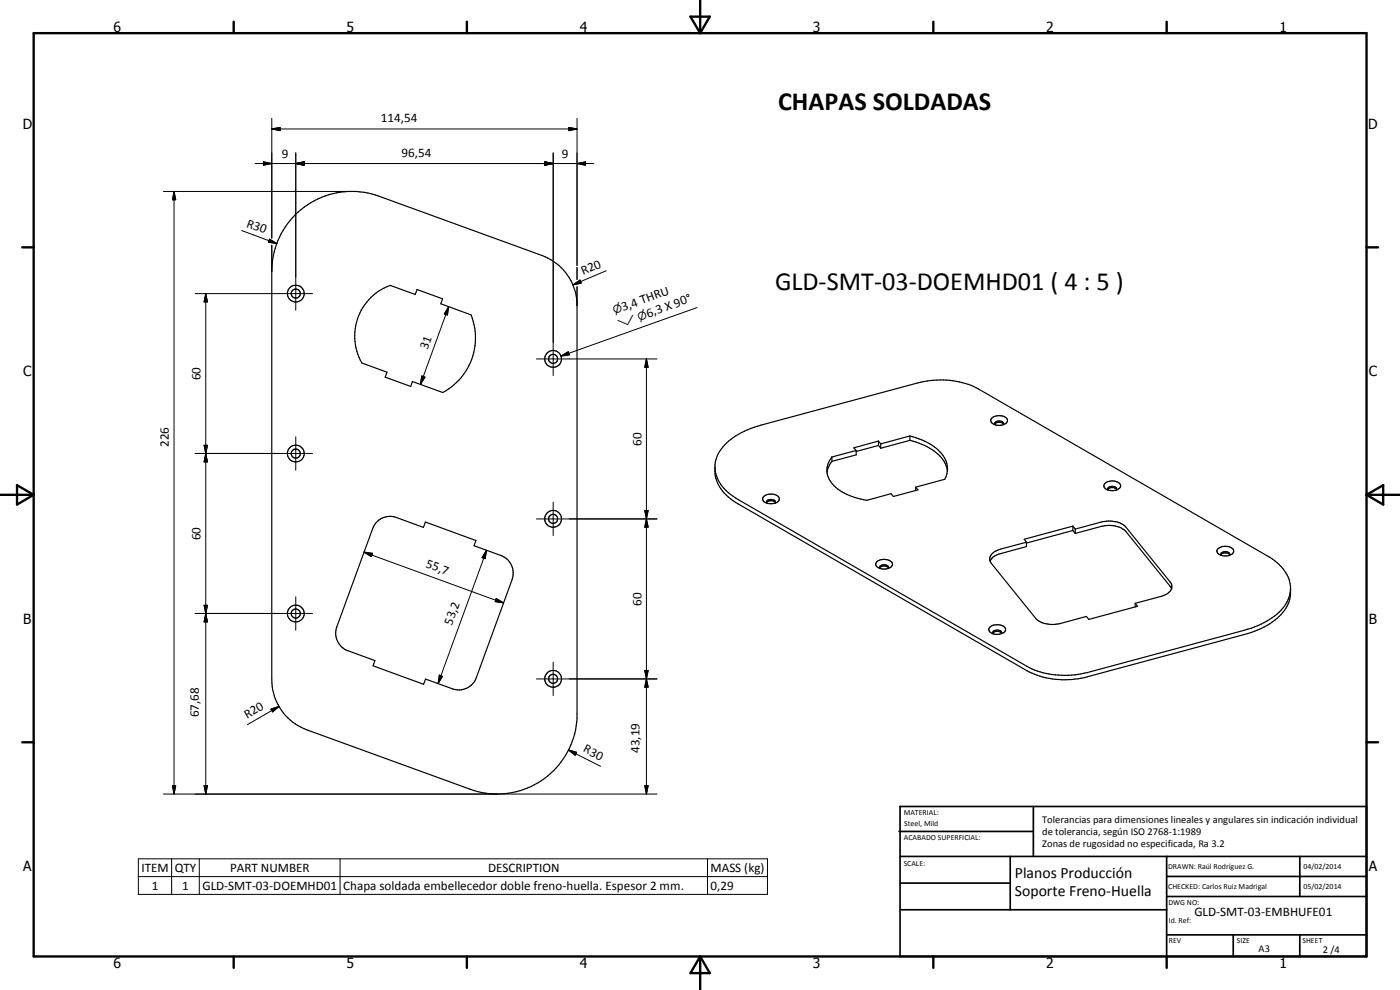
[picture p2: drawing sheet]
<svg xmlns="http://www.w3.org/2000/svg" width="420mm" height="297mm" viewBox="0 0 420 297" stroke-linecap="round" stroke-linejoin="round" font-family="sans-serif">
<g fill="none" stroke="#000" stroke-width=".35">
<path d="M88.6 64.4a24 24 0 0 1 25.2-5.5l48.9 17.8a16.1 16.1 0 0 1 10.5 14v124.7a24 24 0 0 1-32.2 21.4l-48.9-17.8a16 16 0 0 1-10.5-15v-122.6a23.8 23.8 0 0 1 7-17zM111.4 89.2l2.2-1.8 3.5-1.8 7.5 2.7 .6-1.4 7.6 2.8-.5 1.4 9.1 3.4a18.6 18.6 0 0 1-8.5 23.3l-9.1-3.3-.5 1.5-7.7-2.8 .6-1.5-7.6-2.8a16.3 16.3 0 0 1 2.8-19.7zM217.5 133.5a23.5 23.5 0 0 1 10.9-5.9l47.2-12.7a25.2 25.2 0 0 1 18.1 1.8l87.4 50.5a12.1 12.1 0 0 1 6.2 8.7 11.5 11.5 0 0 1-6.3 11.3 30 30 0 0 1-7.5 3.2l-47.2 12.7a25.6 25.6 0 0 1-18.1-1.8l-87.4-50.6a12.2 12.2 0 0 1-6.2-8.6 10 10 0 0 1 .7-5.4l.7-1.3zM249.7 137.1a6.2 6.2 0 0 0 1.2 9.2 19 19 0 0 0 9.3 3.8l7.2-2 .7 .9 7.4-2-.7-.8M249.7 137.1v1.3M249.7 138.4l-1.3 2.2-.2 1.1M257 135.2v1.3l-7.3 1.9M257 135.2l-7.3 1.9M263.6 132.3l-7.4 2.1 .8 .8M263.6 133.6l-6.6 1.9M263.6 132.3v1.3M263.6 132.3l.7 .9"/>
<path d="M263.6 133.6l.7 .9M264.3 133.2v1.3M273.1 132.1a15.7 15.7 0 0 1 10.5 6.9l.7 2.4M273.1 132.1l-8.8 2.4M273.1 130.8a16.2 16.2 0 0 1 10.6 7 6.5 6.5 0 0 1-.2 6l-8.7 2.4M273.1 130.8v1.3M273.1 130.8l-8.8 2.4M297.5 125.6a3.4 3.4 0 0 1 4.8 .2 1.66 1.66 0 0 1-2 1.8 2.26 2.26 0 0 1-3-1.6zM298.5 127.3a1.41 1.41 0 0 1 2.4-.6l.3 .6M298.5 127.3l.1 .1M298.5 127.3a1.78 1.78 0 0 1 2.7 0M301.2 127.3l-.1 .1"/>
<path d="M112.9 156.8a5.6 5.6 0 0 1 6.1-1.5l8.1 2.9 .6-1.6 15.1 5.6-.5 1.5 8 3a5.7 5.7 0 0 1 3.4 7.2l-10.8 29.4a5.6 5.6 0 0 1-7.1 3.4l-8.1-2.9-.6 1.5-15.1-5.5 .5-1.6-8.1-3a5.6 5.6 0 0 1-3.3-7.1l10.7-29.5zM214.6 140.8a12.5 12.5 0 0 0 7 9.1l86.6 50a25.8 25.8 0 0 0 18.1 1.9l47.2-12.7a21.3 21.3 0 0 0 12.4-7.9l.9-2 .5-2M229.1 149.1a3.1 3.1 0 0 1 4.8 .4v.4a3.2 3.2 0 0 1-5 .1zM230.1 150.8a1.49 1.49 0 0 1 2.4-.6l.2 .4-.1 .4M230.1 150.8l.1 .2M230.1 150.8l.9-.6 1.1 .1 .6 .5M274.8 146.2v1M322 157.9l-14.6 3.9 .6 .9M322 159.2l-14 3.7M322 157.9v1.3M322 157.9l.7 .8M322 159.2l.7 .9"/>
<path d="M322.7 158.7l7.8-2.1a8.2 8.2 0 0 1 7.4 1.6l13.3 16.4a2.28 2.28 0 0 1-.9 3.6l-1.8 .7-7.8 2.1M322.7 158.7v1.4M331.7 145a3.2 3.2 0 0 1 4.6 .6 1.58 1.58 0 0 1-1.7 1.6 2.67 2.67 0 0 1-3.3-1.4zM332.5 146.9l.9-.6 1.1 .1 .6 .5M332.6 147l-.2-.1a1.59 1.59 0 0 1 2.5-.7l.2 .8M263 168.7a3.3 3.3 0 0 1 4.8 .4 2.4 2.4 0 0 1-3.2 1.6 1.67 1.67 0 0 1-1.7-1.7zM264 170.4a1.71 1.71 0 0 1 2.6 0M264.1 170.6a1.01 1.01 0 0 1 1.4-1.1l.9 .3 .3 .4-.1 .4M308 162.7v1.3l-7.7 2.1a4.2 4.2 0 0 0-3.2 2.3M308 162.7l-7.7 2.1a3.3 3.3 0 0 0-3.2 3.4l.4 .9 13.3 16.4a8.2 8.2 0 0 0 7.5 1.6l7.7-2.1 .8 .8 14.6-3.9-.7-.9M322.7 160.1l7.8-2.2a7.9 7.9 0 0 1 7.4 1.6l13.7 17.2M365.4 164.8a3.3 3.3 0 0 1 4.8 .3 2.2 2.2 0 0 1-2.8 1.7 1.78 1.78 0 0 1-2.1-1.8z"/>
<path d="M366.4 166.5a1.27 1.27 0 0 1 2-.9l.6 .4 .1 .5M366.4 166.5l.1 .1M366.4 166.5a1.71 1.71 0 0 1 2.4-.3l.3 .3M369.1 166.5l-.1 .1M297.1 188.1a3.2 3.2 0 0 1 4.7 .6 1.84 1.84 0 0 1-2.1 1.6 2.34 2.34 0 0 1-3-1.5zM297.9 190a1.03 1.03 0 0 1 1.5-.9l1 .3 .2 .6M297.9 190l.1 .2M297.9 190a1.78 1.78 0 0 1 2.7 0M300.6 190l-.1 .2M340.7 181v1.1"/>
<circle cx="88.8" cy="88.1" r="1.36"/>
<circle cx="88.8" cy="88.1" r="2.53"/>
<circle cx="166" cy="107.7" r="2.52"/>
<circle cx="166" cy="107.7" r="1.36"/>
<circle cx="88.8" cy="136.1" r="2.53"/>
<circle cx="88.8" cy="136.1" r="1.36"/>
<circle cx="166" cy="155.7" r="2.53"/>
<circle cx="166" cy="155.7" r="1.34"/>
<circle cx="88.8" cy="184.1" r="2.51"/>
<circle cx="88.8" cy="184.1" r="1.36"/>
<circle cx="166" cy="203.7" r="2.51"/>
<circle cx="166" cy="203.7" r="1.37"/>
</g>
<g fill="none" stroke="#000" stroke-width=".71">
<path d="M10.1 9.9h400v277.1h-400zM70.1 6.5v3.4M140.1 6.5v3.4M207.2 5h5.8l-2.9 4.9zM210.1 0v9.9M280.1 6.5v3.4M350.1 6.5v3.4M6.7 74.2h3.4M410.1 74.2h3.5M.1 148.5h10M5.1 145.6l5 2.9-5 2.9zM410.1 148.5h10"/>
<path d="M410.1 148.5l5-2.9v5.8zM6.7 222.7h3.4M410.1 222.7h3.5M70.1 287v3.4M140.1 287v3.4M210.1 287v10M210.1 287l2.9 5h-5.8zM280.1 287v3.4M350.1 287v3.4"/>
</g>
<g fill="none" stroke="#000" stroke-width=".51">
<path d="M269.8 249.5h40.3M270.1 242h140v45h-140zM270.1 257h140M303.2 257v16M310.1 242v15M350.1 257v30M390.1 257v12M270.1 265h33.1M270.1 273h80M350.1 269h60M350.1 263h60M350.1 280.5h60"/>
<path d="M370.1 280.5v6.5M390.1 280.5v6.5"/>
</g>
<g fill="none" stroke="#000" stroke-width=".3">
<path d="M81.6 38.7l2.5-.5v1zM81.6 38.7h91.6M81.6 35.5v36M170.7 38.2l2.5 .5-2.5 .5zM173.2 35.5v44.2M49.1 57.4h56.5M52.2 57.4l.5 2.5h-.9zM52.2 57.4v180.9M76.6 49.1h101.6M79.1 48.6l2.5 .5-2.5 .5zM88.8 49.1l2.5-.5v1zM88.8 45.9v47.2"/>
<path d="M163.5 48.6l2.5 .5-2.5 .5zM166 45.9v66.8M173.2 49.1l2.5-.5v1zM72.5 69.2l10.6 3.9M80.9 71.8l2.2 1.3-2.6-.4zM81.6 73.6v7.8M58.6 88.1h35.2M61.8 88.1l.5 2.5h-1.1zM61.8 88.1v150.2M134.7 92l-.4 2.5-1-.3zM134.7 92l-8.5 23.3M171.9 85.5l2.2-1.5 .3 1z"/>
<path d="M173.2 80.2v3.7M173.2 86v5.7M181.9 81.2l-10 4.3M209.2 92.3l-40.9 14.5M126.6 112.8l.9 .4-1.3 2.1zM161 107.7h36.2M168.3 106.8l2.2-1.3 .4 1zM194 107.7l.5 2.5h-1zM194 107.7v130.6M58.6 136.1h35.2M61.2 133.6h1.1l-.5 2.5zM61.8 136.1l.5 2.5h-1.1z"/>
<path d="M88.8 131.1v10M161 155.7h36.2M166 150.7v10M193.5 153.2h1l-.5 2.5zM194 155.7l.5 2.5h-1zM88.8 179.1v10M109.3 165.7l2.5 .3-.4 1zM109.3 165.7l41.8 15.2M146 165.1l-.4 2.5-.9-.3zM146 165.1l-14.5 40M148.9 179.6l2.2 1.3-2.5-.4zM58.6 184.1h35.2"/>
<path d="M61.2 181.6h1.1l-.5 2.5zM61.8 184.1l.5 2.5h-1.1zM166 198.7v10M81.3 212.8l2.4-.8-1.9 1.6zM83.7 212l-9.5 5.4M131.9 202.6l.9 .3-1.3 2.2zM161 203.7h36.2M193.5 201.2h1l-.5 2.5zM194 203.7l.5 2.5h-1zM49.1 238.3h148.1M51.8 235.7h.9l-.5 2.6zM61.2 235.7h1.1l-.5 2.6z"/>
<path d="M170.6 225l2.4 .7-.4 .9zM170.6 225l9.6 4.9M193.5 235.7h1l-.5 2.6zM41.5 257.7h188.8v10.7h-188.8zM51.5 257.7v10.7M59.8 257.7v10.7M102.1 257.7v10.7M212.3 257.7v10.7M41.5 263h188.8"/>
</g>
<g fill="#000">
<path d="M81.6 38.7l2.5-.5v1zM170.7 38.2l2.5 .5-2.5 .5zM52.2 57.4l.5 2.5h-.9zM79.1 48.6l2.5 .5-2.5 .5zM88.8 49.1l2.5-.5v1zM163.5 48.6l2.5 .5-2.5 .5zM173.2 49.1l2.5-.5v1zM80.9 71.8l2.2 1.3-2.6-.4zM61.8 88.1l.5 2.5h-1.1zM134.7 92l-.4 2.5-1-.3zM171.9 85.5l2.2-1.5 .3 1zM126.6 112.8l.9 .4-1.3 2.1z"/>
<path d="M168.3 106.8l2.2-1.3 .4 1zM194 107.7l.5 2.5h-1zM61.2 133.6h1.1l-.5 2.5zM61.8 136.1l.5 2.5h-1.1zM193.5 153.2h1l-.5 2.5zM194 155.7l.5 2.5h-1zM109.3 165.7l2.5 .3-.4 1zM146 165.1l-.4 2.5-.9-.3zM61.2 181.6h1.1l-.5 2.5zM61.8 184.1l.5 2.5h-1.1zM148.9 179.6l2.2 1.3-2.5-.4zM81.3 212.8l2.4-.8-1.9 1.6z"/>
<path d="M131.9 202.6l.9 .3-1.3 2.2zM193.5 201.2h1l-.5 2.5zM194 203.7l.5 2.5h-1zM51.8 235.7h.9l-.5 2.6zM61.2 235.7h1.1l-.5 2.6zM170.6 225l2.4 .7-.4 .9zM193.5 235.7h1l-.5 2.6z"/>
</g>
<g font-size="7.9">
<text x="233.5" y="33">CHAPAS SOLDADAS</text>
<text x="232.6" y="87">GLD-SMT-03-DOEMHD01 ( 4 : 5 )</text>
</g>
<g font-size="4.7">
<text x="304.6" y="263.5">Planos Producción</text>
<text x="304.6" y="268.9">Soporte Freno-Huella</text>
</g>
<g font-size="4.2">
<text x="34" y="9.6">6</text>
<text x="104" y="9.6">5</text>
<text x="174" y="9.6">4</text>
<text x="244" y="9.6">3</text>
<text x="314" y="9.6">2</text>
<text x="384" y="9.6">1</text>
<text x="6.8" y="38.7">D</text>
<text x="410.6" y="38.7">D</text>
<text x="7" y="112.9">C</text>
<text x="410.8" y="112.9">C</text>
<text x="7" y="187.1">B</text>
<text x="410.8" y="187.1">B</text>
<text x="7" y="261.4">A</text>
<text x="410.8" y="261.4">A</text>
<text x="34" y="290.4">6</text>
<text x="104" y="290.4">5</text>
<text x="174" y="290.4">4</text>
<text x="244" y="290.4">3</text>
<text x="314" y="290.4">2</text>
<text x="384" y="290.4">1</text>
</g>
<g font-size="3.9">
<text x="114.3" y="36.7">114,54</text>
<text x="84.6" y="47.5">9</text>
<text x="120.5" y="47">96,54</text>
<text x="168.6" y="47.5">9</text>
<text x="73.8" y="68" transform="rotate(20 73.8 68)">R30</text>
<text x="175" y="82.5" transform="rotate(-23 175 82.5)">R20</text>
<text x="187.1" y="93.3" transform="rotate(-20 187.1 93.3)">3,4 THRU</text>
<text x="194.5" y="95.3" transform="rotate(-20 194.5 95.3)">6,3 X 90°</text>
<text x="128.3" y="105.1" transform="rotate(-70 128.3 105.1)">31</text>
<text x="60.2" y="114.1" transform="rotate(-90 60.2 114.1)">60</text>
<text x="50.7" y="134.1" transform="rotate(-90 50.7 134.1)">226</text>
<text x="192.5" y="133.7" transform="rotate(-90 192.5 133.7)">60</text>
<text x="60.2" y="162.1" transform="rotate(-90 60.2 162.1)">60</text>
<text x="127.6" y="170.2" transform="rotate(20 127.6 170.2)">55,7</text>
<text x="192.5" y="181.7" transform="rotate(-90 192.5 181.7)">60</text>
<text x="135.6" y="187.7" transform="rotate(-70 135.6 187.7)">53,2</text>
<text x="59.7" y="215.2" transform="rotate(-90 59.7 215.2)">67,68</text>
<text x="74.2" y="215.7" transform="rotate(-30 74.2 215.7)">R20</text>
<text x="174.8" y="225.4" transform="rotate(27 174.8 225.4)">R30</text>
<text x="192" y="225.9" transform="rotate(-90 192 225.9)">43,19</text>
<text x="42.4" y="261.6">ITEM</text>
<text x="52.4" y="261.6">QTY</text>
<text x="69" y="261.6">PART NUMBER</text>
<text x="146.5" y="261.6">DESCRIPTION</text>
<text x="213.2" y="261.7">MASS (kg)</text>
<text x="45.5" y="267">1</text>
<text x="54.7" y="267">1</text>
<text x="60.7" y="267">GLD-SMT-03-DOEMHD01</text>
<text x="103" y="267">Chapa soldada embellecedor doble freno-huella. Espesor 2 mm.</text>
<text x="213.2" y="267">0,29</text>
<text x="358.5" y="275">GLD-SMT-03-EMBHUFE01</text>
</g>
<g font-size="3.3">
<text x="184.4" y="94.2" transform="rotate(-20 184.4 94.2)">n</text>
<text x="185.9" y="98.3" transform="rotate(-20 185.9 98.3)">w</text>
<text x="191.8" y="96.2" transform="rotate(-20 191.8 96.2)">n</text>
</g>
<g font-size="3.1">
<text x="312.7" y="246.8">Tolerancias para dimensiones lineales y angulares sin indicación individual</text>
<text x="312.7" y="250.4">de tolerancia, según ISO 2768-1:1989</text>
<text x="312.7" y="254">Zonas de rugosidad no especificada, Ra 3.2</text>
<text x="377.7" y="285.6">A3</text>
<text x="397" y="285.9">2 /4</text>
</g>
<g font-size="2.4">
<text x="271.2" y="244.4">MATERIAL:</text>
<text x="271.3" y="252">ACABADO SUPERFICIAL:</text>
<text x="271.4" y="247.9">Steel, Mild</text>
<text x="271.2" y="259.7">SCALE:</text>
<text x="350.6" y="260.8">DRAWN: Raúl Rodríguez G.</text>
<text x="391.2" y="260.6">04/02/2014</text>
<text x="350.6" y="266.9">CHECKED: Carlos Ruiz Madrigal</text>
<text x="391.2" y="266.7">05/02/2014</text>
<text x="350.6" y="271.4">DWG NO:</text>
<text x="350.8" y="276.9">Id. Ref:</text>
<text x="350.8" y="282.8">REV</text>
<text x="371.2" y="282.9">SIZE</text>
<text x="390.9" y="282.9">SHEET</text>
</g>
</svg>
